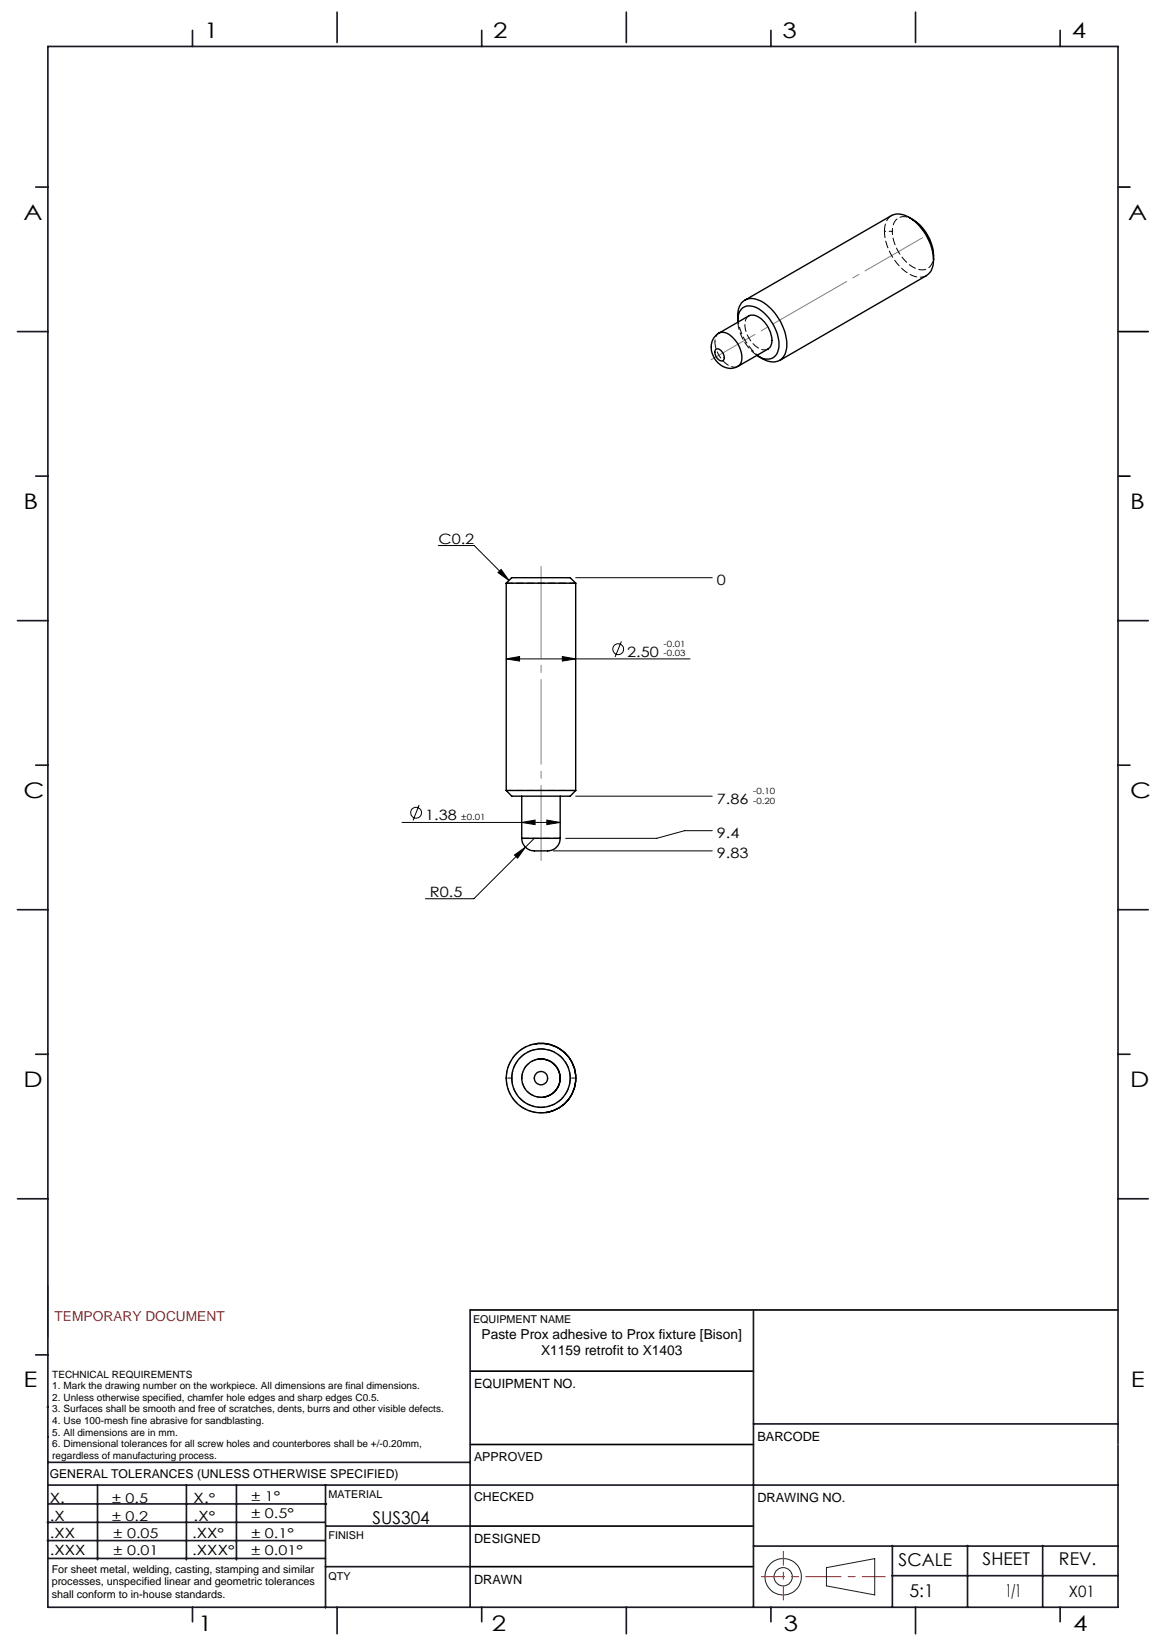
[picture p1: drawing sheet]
<svg xmlns="http://www.w3.org/2000/svg" width="210mm" height="297mm" viewBox="0 0 210 297" stroke-linecap="round" stroke-linejoin="round" font-family="sans-serif">
<g fill="none" stroke="#191924" stroke-width=".18">
<path d="M8.6 231.2v9.4M148.6 282l8.7-1.6v6.5l-8.7-1.6z"/>
<circle cx="140.8" cy="283.7" r="3.3"/>
<circle cx="140.8" cy="283.7" r="1.64"/>
</g>
<path d="M201 33.7h2.2M201 59.7h5.4M201 85.7h2.2M84.5 235.7h116.5M84.6 259.9h50.9M84.6 246.7h50.9M84.6 274.5h50.9M84.5 281.8h51" fill="none" stroke="#000" stroke-width=".3"/>
<path d="M136.9 283.6h22.3" fill="none" stroke="#f00" stroke-width=".18" stroke-dasharray="6.3 1.3 1.3 1.3" stroke-dashoffset="2.2"/>
<path d="M140.8 287.8v-8.7" fill="none" stroke="#f00" stroke-width=".18" stroke-dasharray="6.3 1.3 1.3 1.3" stroke-dashoffset="3.9"/>
<g fill="none" stroke="#191924" stroke-width=".3">
<path d="M8.6 8.4h192.4v280.7h-192.4zM34.6 5.5v2.9M60.6 2.2v5.5M86.6 5.5v2.9M112.6 2.2v5.5M138.6 5.5v2.9M164.6 2.2v5.5M190.6 5.5v2.9M6.4 33.7h2.2M3.1 59.7h5.5M6.4 85.7h2.2M3.1 111.7h5.5"/>
<path d="M201 111.7h5.4M6.4 137.7h2.2M201 137.7h2.2M3.1 163.7h5.5M201 163.7h5.4M6.4 189.6h2.2M201 189.6h2.2M3.1 215.6h5.5M201 215.6h5.4M84.5 235.7v53.4M135.5 235.7v53.4M6.4 243.7h2.2"/>
<path d="M8.5 253.1h.1M8.6 258.5h.1M135.5 256.1h65.5M8.5 277.1h49.9M8.5 273.9h49.9M8.6 267.2h192.4M8.6 263.1h75.9M8.8 270.5h49.9M17.5 267.2v13.4M33.5 267.2v13.4M42.5 267.2v13.4M58.5 267.2v22"/>
<path d="M58.6 274.5h26M135.5 278.1h65.5M160.4 278v11.1M174 278v11.1M187.5 278v11.1M8.8 280.3h49.7M34.6 289.1v2.6M58.5 281.8h26M60.6 289.1v4.8M86.6 289.1v2.6M112.6 289.1v4.8M138.6 289.1v2.6"/>
<path d="M160.4 283.5h40.5M164.6 289.1v4.8M190.6 289.1v2.6"/>
</g>
<path d="M201 259.9h.1" fill="none" stroke="#c0c0c0" stroke-width=".18"/>
<g fill="none" stroke="#000" stroke-width=".18">
<path d="M78.8 98.1h6.5l6.2 6.3M90.1 102.4l1.4 2-2-1.4zM91 118.5l2.4-.4v.8zM91 118.5h33.1M101.1 118.1l2.4 .4-2.4 .4zM103.5 103.9h24.6M111.7 115.4l-1.1 2.8M72.3 148h28.4M75.4 144.8l-1.1 2.8M92.5 153.8l2-1.4-1.4 2zM93.8 148l2.4-.5v.8zM96.1 150.8l-10.9 10.9h-8.7"/>
<path d="M98.3 147.5l2.4 .5-2.4 .3zM99.5 153.1h28.6M103.5 143.2h24.6M128.1 149.4h-5l-5 1.4h-16.4"/>
<circle cx="111.1" cy="116.8" r=".97"/>
<circle cx="74.8" cy="146.2" r=".98"/>
</g>
<path d="M163.4 44.2l2.5-1.4M97.3 104.9v-3" fill="none" stroke="#808080" stroke-width=".18" stroke-dasharray="15.2 1.3 1.3 1.3"/>
<path d="M97.3 154.8v-49.9" fill="none" stroke="#808080" stroke-width=".18" stroke-dasharray="15.2 1.3 1.3 1.3" stroke-dashoffset="1.7"/>
<path d="M127.8 64.7l35.6-20.5" fill="none" stroke="#808080" stroke-width=".18" stroke-dasharray="15.2 1.3 1.3 1.3" stroke-dashoffset="6.1"/>
<g fill="#000">
<path d="M91 118.5l2.4-.4v.8zM101.1 118.1l2.4 .4-2.4 .4z"/>
<path d="M93.8 148l2.4-.5v.8zM98.3 147.5l2.4 .5-2.4 .3z"/>
<path d="M92.5 153.8l.6 .6 1.4-2zM90.1 102.4l1.4 2-2-1.4z"/>
</g>
<g fill="none" stroke="#000" stroke-width=".25">
<path d="M163.4 39.1a8.2 8.2 0 0 1 4.5 7.6M129.2 59.9a2.28 2.28 0 0 1 2.7 1 4.6 4.6 0 0 1 1.3 4.5l-.5 .5M132.6 58a2.34 2.34 0 0 1 2.1-3 6 6 0 0 1 4.5 3.7 5.4 5.4 0 0 1 .4 5.1 2.2 2.2 0 0 1-3.1 .4l-.4-.2M132.6 57.7a3.8 3.8 0 0 1 1.2-3.6 3.5 3.5 0 0 1 4.1 .8 9.5 9.5 0 0 1 3.5 8 2.5 2.5 0 0 1-3.9 1.8l-1.2-.6M167.9 46.7a9.4 9.4 0 0 0-5.3-8l-1.1-.2-1.2 .3-26.4 15.2M167.9 46.7a3.3 3.3 0 0 1-1.4 2.9l-26.3 15.2M128.7 62.9a1.24 1.24 0 0 1 1.5 1.2 .6 .6 0 0 1-.3 .8 .6 .6 0 0 1-.8-.3 1.45 1.45 0 0 1-.4-1.7zM128.8 60.3l5.8-3.5a2.19 2.19 0 0 1 2.6 .8 4.7 4.7 0 0 1 1.4 4.6l-.5 .6-5.4 3.1a3.3 3.3 0 0 1-4.7-2.4 3.1 3.1 0 0 1 .8-3.2zM91 104.9h12.5M91 104.9l1-1h10.5l1 1M91 104.9v37.3M103.5 104.9v37.3"/>
<path d="M91 142.2h12.5M91 142.2l1 1h10.5l1-1M93.8 150.8a2.49 2.49 0 0 0 3.1 2.3h.7a2.48 2.48 0 0 0 3.1-2.3M93.8 150.8h6.9M93.8 143.2v7.6M100.7 143.2v7.6M96.3 187.8h.1M96.3 187.8a6.2 6.2 0 0 1 7.1 5.2 6.2 6.2 0 0 1-5.2 7.1M96.8 190.5h.1M96.8 190.5a3.5 3.5 0 0 1 3.9 3 3.5 3.5 0 0 1-2.9 3.9M97.8 197.4h.1M98.2 200.1h.1"/>
<circle cx="97.3" cy="193.9" r="5.3"/>
<circle cx="97.3" cy="193.9" r="1.2"/>
<circle cx="97.3" cy="194" r="3.5"/>
<circle cx="97.3" cy="193.9" r="6.3"/>
</g>
<path d="M100.7 150.8h-6.9M91 193.9a6.2 6.2 0 0 0 7.2 6.2M92 193.9a5.3 5.3 0 0 0 5.3 5.3 5.3 5.3 0 0 0 5.2-5.3M96.4 187.7a6.3 6.3 0 0 0-5.4 6.2M97.8 197.3a3.5 3.5 0 0 1-3.9-2.9 3.5 3.5 0 0 1 2.9-3.9M102.5 193.9a5.3 5.3 0 0 0-5.2-5.2 5.3 5.3 0 0 0-5.3 5.2" fill="none" stroke="#000" stroke-width=".18" stroke-dasharray="1.3 .6"/>
<path d="M92 193.9h-1M103.5 193.9h-1" fill="none" stroke="#000" stroke-width=".18" stroke-dasharray="1.3 .6" stroke-dashoffset=".5"/>
<path d="M159 41.6a9.5 9.5 0 0 0 5.3 8.1l1.1 .2 1.2-.3M132.7 65.9a2.19 2.19 0 0 1-2.5-.8 5.5 5.5 0 0 1-1.7-3.6M138.1 62.8a2.33 2.33 0 0 1-2.7-1 4.6 4.6 0 0 1-1.3-4.5l.5-.5M91 104.9h12.5M103.5 142.2h-12.5" fill="none" stroke="#000" stroke-width=".18" stroke-dasharray="1.3 .6" stroke-dashoffset=".1"/>
<path d="M160.3 38.8a3 3 0 0 0-1.3 2.8M136.1 63.9a8.3 8.3 0 0 1-3.4-5.9M137.1 64.5a9.8 9.8 0 0 1-4.4-7.7" fill="none" stroke="#000" stroke-width=".18" stroke-dasharray="1.3 .6" stroke-dashoffset="-.1"/>
<path d="M164.1 39.5a2.21 2.21 0 0 0-3.5 .9l-.2 1.2M160.4 41.6h-1.4M160.4 41.6a7.8 7.8 0 0 0 4.7 6.8 2.09 2.09 0 0 0 2.7-2.1l.1-.4" fill="none" stroke="#000" stroke-width=".18" stroke-dasharray="1.3 .6" stroke-dashoffset=".7"/>
<path d="M128.5 61.5l.2-.9 .6-.7" fill="none" stroke="#000" stroke-width=".18" stroke-dasharray="1.3 .6" stroke-dashoffset=".9"/>
<g font-size="3.9">
<text x="36.7" y="6.9">1</text>
<text x="88.7" y="6.9">2</text>
<text x="140.7" y="6.9">3</text>
<text x="192.7" y="6.9">4</text>
<text x="4.2" y="39.5">A</text>
<text x="202.9" y="39.5">A</text>
<text x="4.2" y="91.5">B</text>
<text x="203.2" y="91.5">B</text>
<text x="4.2" y="143.5">C</text>
<text x="203.2" y="143.5">C</text>
<text x="4.2" y="195.5">D</text>
<text x="203.2" y="195.5">D</text>
<text x="4.2" y="249.6">E</text>
<text x="203.3" y="249.6">E</text>
<text x="35.7" y="293.4">1</text>
<text x="88.4" y="293.4">2</text>
<text x="141" y="293.4">3</text>
<text x="193" y="293.4">4</text>
</g>
<g font-size="3.2">
<text x="67" y="274.2">SUS304</text>
<text x="161.6" y="281.7">SCALE</text>
<text x="176.7" y="281.5">SHEET</text>
<text x="190.4" y="281.5">REV.</text>
<text x="163.5" y="287.4">5:1</text>
<text x="180.8" y="287.4">1/1</text>
</g>
<text font-size="2.8" x="192.2" y="287.3">X01</text>
<g font-size="2.6">
<text x="78.8" y="97.8">C0.2</text>
<text x="128.9" y="105.3">0</text>
<text x="112.8" y="118.1">2.50</text>
<text x="76.4" y="147.5">1.38</text>
<text x="128.9" y="144.6">7.86</text>
<text x="128.9" y="150.8">9.4</text>
<text x="128.9" y="154.4">9.83</text>
<text x="77.3" y="161.3">R0.5</text>
</g>
<text font-size="2.5" fill="#ff1f1f" x="9.8" y="237.6">TEMPORARY DOCUMENT</text>
<g font-size="2.5">
<text x="86.6" y="240.9">Paste Prox adhesive to Prox fixture [Bison]</text>
<text x="97.3" y="243.8">X1159 retrofit to X1403</text>
<text x="8.9" y="273.6">.X</text>
<text x="8.9" y="270.4">X.</text>
<text x="34.8" y="273.7">.X°</text>
<text x="34.8" y="270.5">X.°</text>
<text x="9" y="276.7">.XX</text>
<text x="9" y="279.7">.XXX</text>
<text x="34.5" y="276.7">.XX°</text>
<text x="34.6" y="279.8">.XXX°</text>
</g>
<g font-size="2.4">
<text x="45.2" y="270">± 1°</text>
<text x="20.2" y="270.4">± 0.5</text>
<text x="20.2" y="273.7">± 0.2</text>
<text x="45.2" y="273.2">± 0.5°</text>
<text x="20.4" y="279.7">± 0.01</text>
<text x="20.4" y="276.7">± 0.05</text>
<text x="45.2" y="276.7">± 0.1°</text>
<text x="45.2" y="279.7">± 0.01°</text>
</g>
<g font-size="2.3">
<text x="85.2" y="249.7">EQUIPMENT NO.</text>
<text x="136.2" y="259.2">BARCODE</text>
<text x="136.2" y="270.2">DRAWING NO.</text>
<text x="85.2" y="277.6">DESIGNED</text>
<text x="85.2" y="284.9">DRAWN</text>
</g>
<g font-size="2.2">
<text x="85.2" y="262.8">APPROVED</text>
<text x="8.9" y="265.9">GENERAL TOLERANCES (UNLESS OTHERWISE SPECIFIED)</text>
<text x="85.2" y="270.1">CHECKED</text>
</g>
<g font-size="1.9">
<text x="85.1" y="238">EQUIPMENT NAME</text>
<text x="59.1" y="269.5">MATERIAL</text>
<text x="59.1" y="276.9">FINISH</text>
<text x="9.3" y="282.9">For sheet metal, welding, casting, stamping and similar</text>
<text x="9.3" y="285.2">processes, unspecified linear and geometric tolerances</text>
<text x="9.3" y="287.4">shall conform to in-house standards.</text>
<text x="59.1" y="284.2">QTY</text>
</g>
<g font-size="1.8">
<text x="9.4" y="247.8">TECHNICAL REQUIREMENTS</text>
<text x="9.4" y="249.9">1. Mark the drawing number on the workpiece. All dimensions are final dimensions.</text>
<text x="9.4" y="252">2. Unless otherwise specified, chamfer hole edges and sharp edges C0.5.</text>
<text x="9.4" y="254.1">3. Surfaces shall be smooth and free of scratches, dents, burrs and other visible defects.</text>
<text x="9.4" y="256.2">4. Use 100-mesh fine abrasive for sandblasting.</text>
<text x="9.4" y="258.3">5. All dimensions are in mm.</text>
<text x="9.4" y="260.4">6. Dimensional tolerances for all screw holes and counterbores shall be +/-0.20mm,</text>
<text x="9.4" y="262.4">regardless of manufacturing process.</text>
</g>
<g font-size="1.5">
<text x="119.3" y="116.3">-0.01</text>
<text x="119.3" y="118">-0.03</text>
<text x="135.4" y="142.9">-0.10</text>
<text x="82.9" y="147.4">±0.01</text>
<text x="135.4" y="144.6">-0.20</text>
</g>
</svg>
